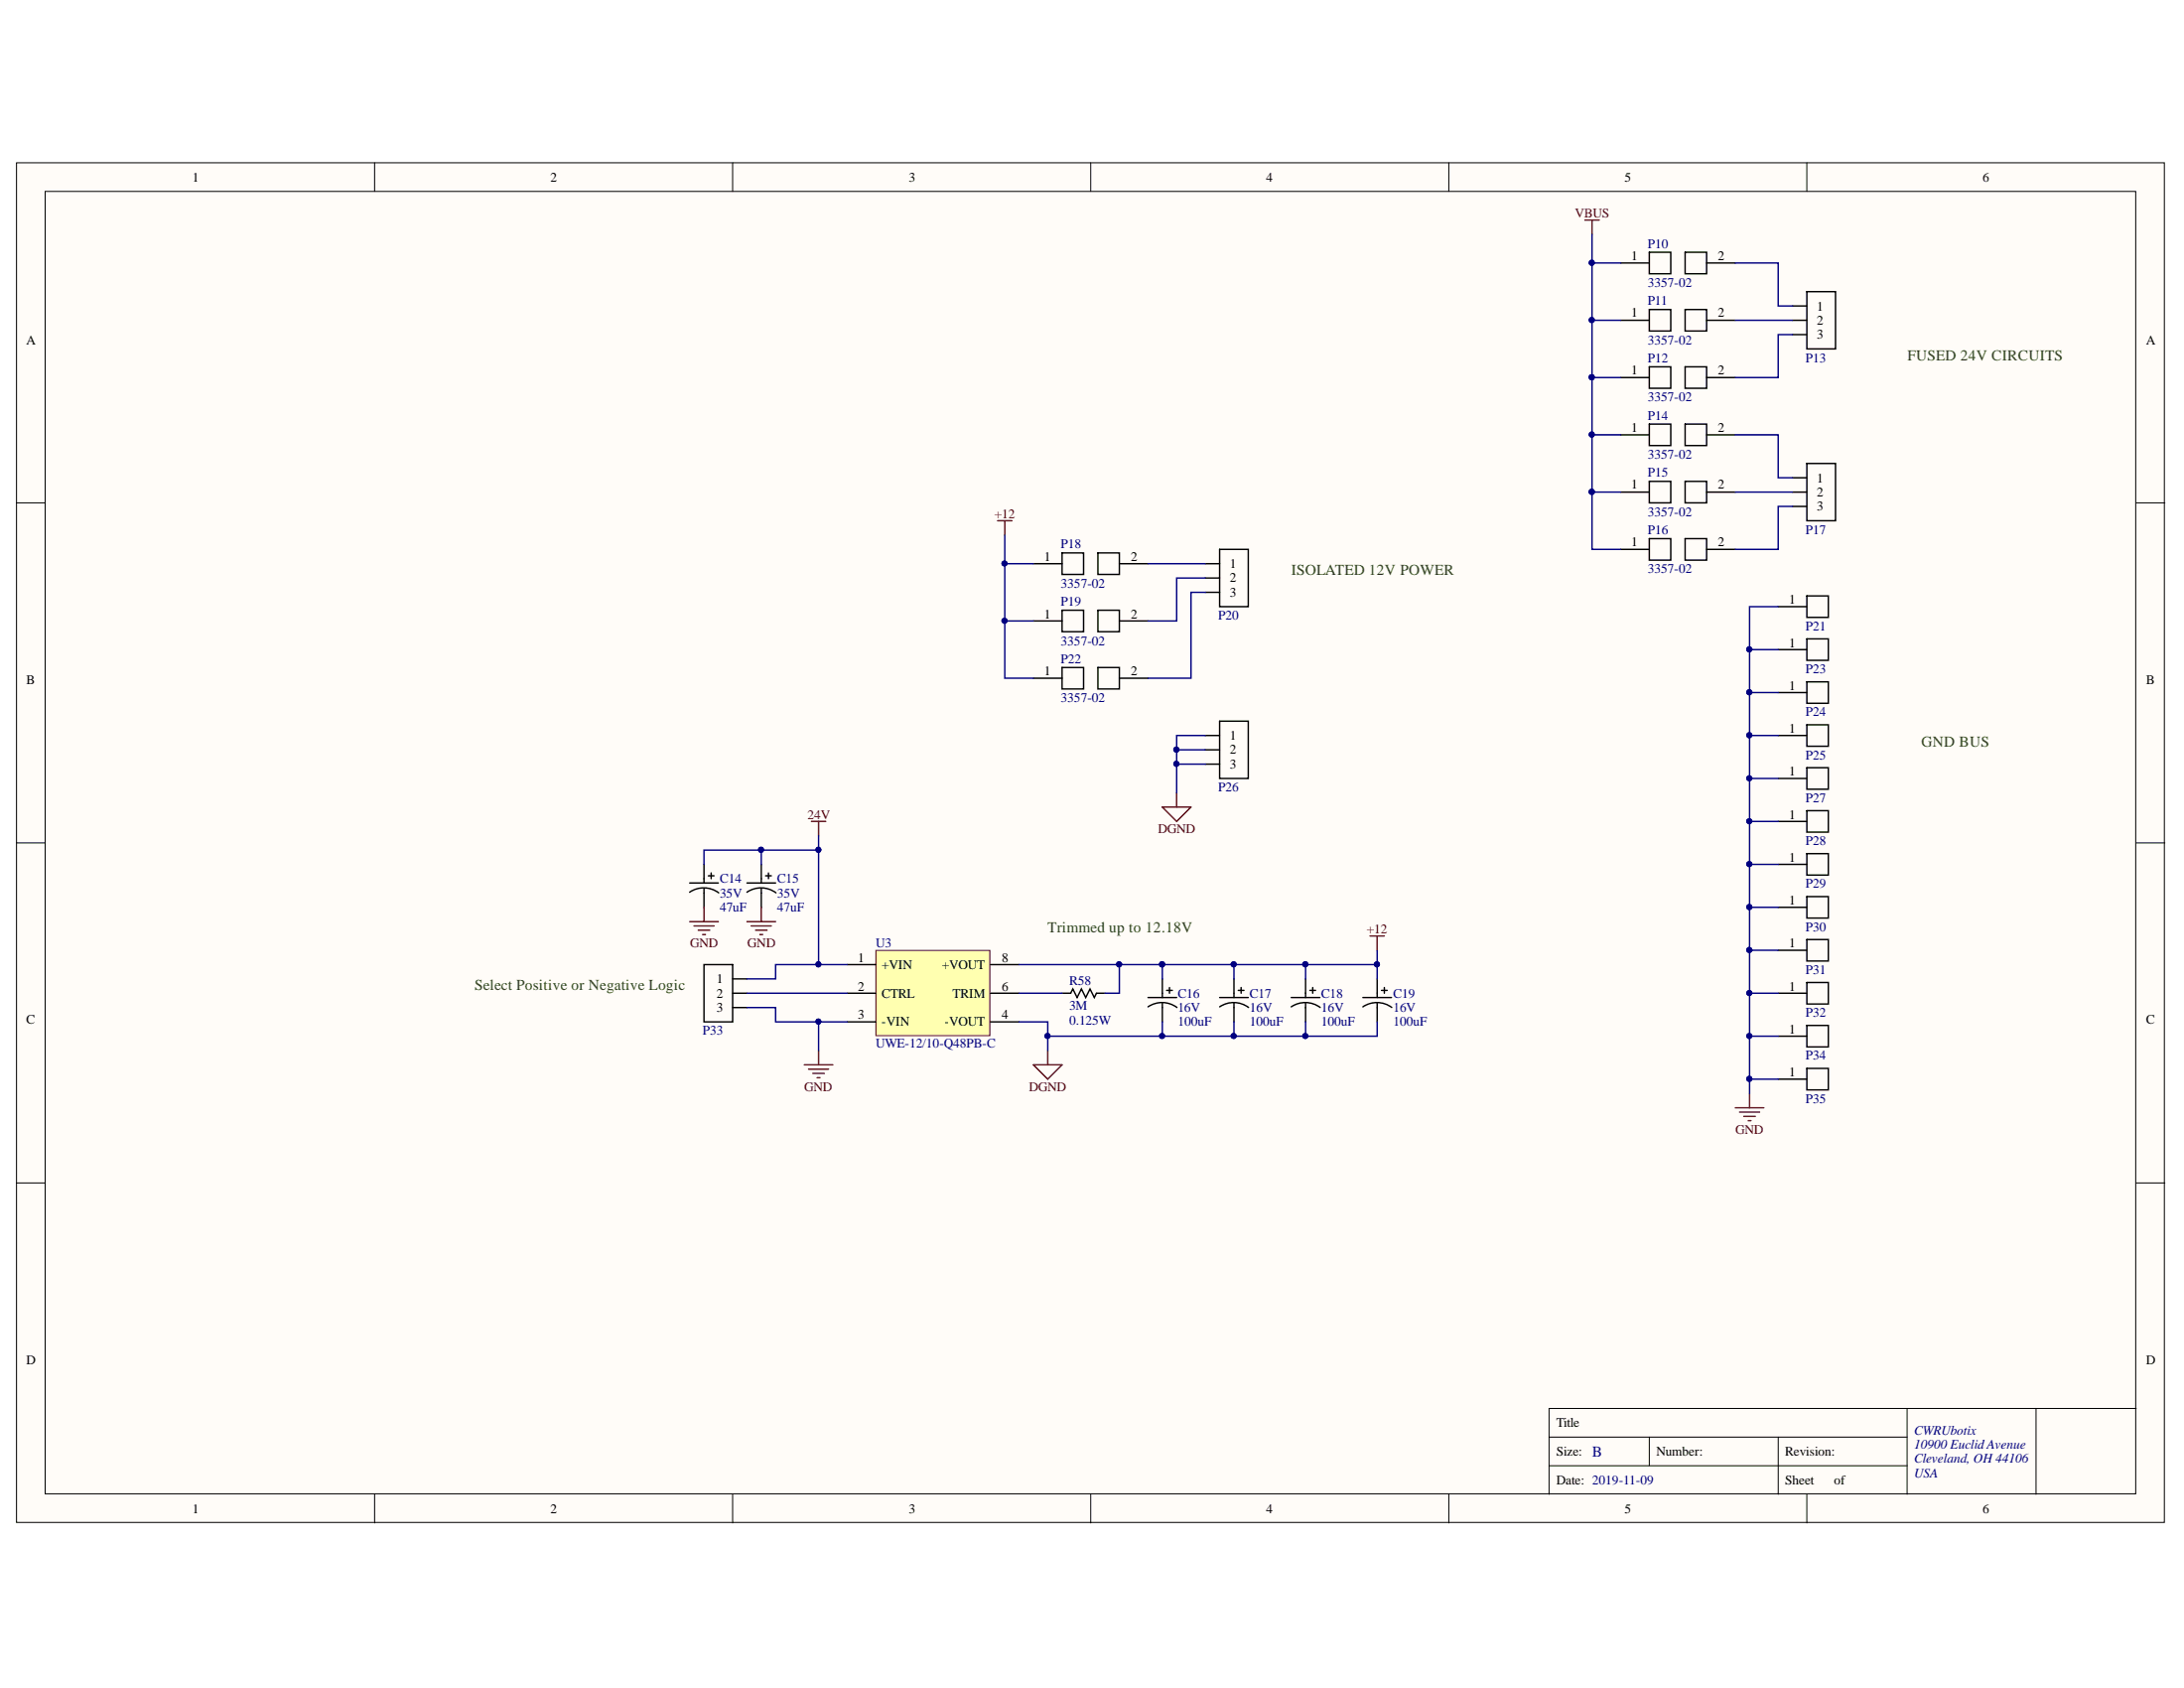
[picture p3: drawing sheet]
<svg xmlns="http://www.w3.org/2000/svg" width="279mm" height="216mm" viewBox="0 0 279 216" stroke-linecap="round" stroke-linejoin="round" font-family="sans-serif">
<g fill="#fffcf8" stroke="#000" stroke-width=".13">
<path d="M2.1 20.8h274.8v173.9h-274.8z"/>
<path d="M5.8 24.5h267.4v166.6h-267.4z"/>
</g>
<g fill="none" stroke="#000" stroke-width=".13">
<path d="M47.9 20.8v3.7M93.7 20.8v3.7M139.5 20.8v3.7M185.3 20.8v3.7M231.2 20.8v3.7M2.1 64.3h3.7M273.3 64.3h3.7M2.1 107.8h3.7M273.3 107.8h3.7M2.1 151.3h3.7M273.3 151.3h3.7M47.9 191.1v3.7"/>
<path d="M93.7 191.1v3.7M139.5 191.1v3.7M185.3 191.1v3.7M198.2 183.8h45.8M198.2 187.5h45.8M211 183.8v3.7M227.5 183.8v7.3M231.2 191.1v3.7M244 180.1v11M260.5 180.1h-62.3v11M273.3 180.1h-12.8v11"/>
</g>
<g fill="none" stroke="#800000" stroke-width=".18">
<path d="M202.8 28.1h1.8M203.7 28.1v1.9M127.6 66.6h1.9M128.5 66.6v1.8M103.8 105.1h1.8M104.7 105.1v1.8M148.7 103.2h3.7l-1.9 1.9zM150.5 101.4v1.8M175.3 119.7h1.8M176.2 119.7v1.8M102.9 136.2h3.7M103.4 136.7h2.6"/>
<path d="M104 137.3h1.5M104.5 137.8h.4M104.7 134.4v1.8M132.2 136.2h3.7l-1.9 1.8zM134 134.4v1.8"/>
</g>
<g fill="none" stroke="#000" stroke-width=".18">
<path d="M229.3 39.1h1.9M231.2 37.3h3.6v7.3h-3.6zM229.3 41h1.9M229.3 42.8h1.9M231.2 59.3h3.6v7.3h-3.6zM154.2 72.1h1.8M154.2 73.9h1.8M154.2 75.8h1.8M156 70.3h3.7v7.3h-3.7zM229.3 61.1h1.9M229.3 62.9h1.9M229.3 64.8h1.9"/>
<path d="M154.2 94.1h1.8M154.2 95.9h1.8M154.2 97.7h1.8M156 92.2h3.7v7.4h-3.7zM146.9 127.6h3.6M146.9 128.8a3.2 3.2 0 0 1 3.7 .1M148.7 125.2v2.4M148.7 128.3v2.4M149.2 126.7h.8M149.6 126.3v.7M156 127.6h3.7M156 128.8a3.2 3.2 0 0 1 3.7 .1"/>
<path d="M157.9 125.2v2.4M157.9 128.3v2.4M158.4 126.7h.7M158.8 126.3v.7M165.2 127.6h3.7M165.2 128.8a3.2 3.2 0 0 1 3.7 .1M167 125.2v2.4M167 128.3v2.4M167.6 126.7h.7M167.9 126.3v.7M174.4 127.6h3.6M174.4 128.8a3.2 3.2 0 0 1 3.7 .1"/>
<path d="M176.2 125.2v2.4M176.2 128.3v2.4M176.7 126.7h.8M177.1 126.3v.7"/>
</g>
<path d="M112.1 121.6h14.5v10.9h-14.5z" fill="#ffffb0" stroke="#800000" stroke-width=".13"/>
<g fill="none" stroke="#000" stroke-width=".18">
<path d="M207.3 33.6h3.7M211 32.3h2.7v2.7h-2.7zM211 39.6h2.7v2.7h-2.7zM215.6 32.3h2.7v2.7h-2.7zM215.6 39.6h2.7v2.7h-2.7zM218.3 33.6h3.7M207.3 41h3.7M207.3 48.3h3.7M207.3 55.6h3.7M211 46.9h2.7v2.8h-2.7zM211 54.2h2.7v2.8h-2.7zM215.6 46.9h2.7v2.8h-2.7z"/>
<path d="M215.6 54.2h2.7v2.8h-2.7zM218.3 41h3.7M218.3 48.3h3.7M218.3 55.6h3.7M132.2 72.1h3.7M132.2 79.4h3.7M135.9 70.7h2.7v2.8h-2.7zM135.9 78.1h2.7v2.7h-2.7zM140.5 70.7h2.7v2.8h-2.7zM140.5 78.1h2.7v2.7h-2.7zM143.2 72.1h3.7M143.2 79.4h3.7"/>
<path d="M207.3 62.9h3.7M207.3 70.3h3.7M211 61.6h2.7v2.7h-2.7zM211 68.9h2.7v2.7h-2.7zM215.6 61.6h2.7v2.7h-2.7zM215.6 68.9h2.7v2.7h-2.7zM218.3 62.9h3.7M218.3 70.3h3.7M227.5 77.6h3.7M231.2 76.2h2.7v2.8h-2.7zM132.2 86.7h3.7M135.9 85.4h2.7v2.7h-2.7z"/>
<path d="M140.5 85.4h2.7v2.7h-2.7zM143.2 86.7h3.7M227.5 83.1h3.7M227.5 88.6h3.7M227.5 94.1h3.7M227.5 99.6h3.7M231.2 81.7h2.7v2.8h-2.7zM231.2 87.2h2.7v2.8h-2.7zM231.2 92.7h2.7v2.7h-2.7zM231.2 98.2h2.7v2.7h-2.7zM88.2 114.1a3.2 3.2 0 0 1 3.7 .1M88.2 112.9h3.7"/>
<path d="M90.1 110.6v2.3M90.1 113.7v2.4M90.6 112h.7M91 111.7v.7M95.6 114.1a3.2 3.2 0 0 1 3.7 .1M95.6 112.9h3.6M97.4 110.6v2.3M97.4 113.7v2.4M97.9 112h.8M98.3 111.7v.7M227.5 105.1h3.7M227.5 110.6h3.7"/>
<path d="M227.5 116.1h3.7M231.2 103.7h2.7v2.7h-2.7zM231.2 109.2h2.7v2.7h-2.7zM231.2 114.7h2.7v2.7h-2.7zM90.1 123.4h3.6v7.3h-3.6zM93.7 127h1.9M93.7 125.2h1.9M93.7 128.9h1.9M108.4 123.4h3.7M108.4 127h3.7M108.4 130.7h3.7M126.7 123.4h3.7"/>
<path d="M126.7 127h3.7M126.7 130.7h3.7M135.9 127h1.1l.2-.5 .6 1.1 .5-1.1 .6 1.1 .5-1.1 .6 1.1 .3-.6h1.1M227.5 127h3.7M227.5 121.5h3.7M227.5 132.5h3.7M227.5 138h3.7M231.2 120.2h2.7v2.7h-2.7zM231.2 125.7h2.7v2.7h-2.7zM231.2 131.2h2.7v2.7h-2.7zM231.2 136.7h2.7v2.7h-2.7z"/>
</g>
<g fill="none" stroke="#800000" stroke-width=".18">
<path d="M88.2 117.9h3.7M88.8 118.4h2.5M89.3 119h1.5M89.9 119.5h.3M90.1 116.1v1.8M95.6 117.9h3.6M96.1 118.4h2.6M96.7 119h1.4M97.2 119.5h.4M97.4 116.1v1.8M223.8 139.9v1.8M222 141.7h3.7"/>
<path d="M222.5 142.2h2.6M223.1 142.8h1.5M223.6 143.3h.4"/>
</g>
<g fill="none" stroke="#000080" stroke-width=".18">
<path d="M203.7 33.6v7.4h3.6M203.7 30v3.6h3.6M222 33.6h5.5v5.5h1.8M203.7 48.3v7.3h3.6M203.7 48.3h3.6M203.7 41v7.3M203.7 55.6v7.3M222 55.6h5.5v5.5h1.8M222 41h7.3M229.3 42.8h-1.8v5.5h-5.5M128.5 68.4v3.7h3.7M128.5 72.1v7.3h3.7"/>
<path d="M128.5 79.4v7.3h3.7M146.9 72.1h7.3M154.2 73.9h-3.7v5.5h-3.6M154.2 75.8h-1.8v10.9h-5.5M203.7 62.9v7.4h3.6M203.7 62.9h3.6M222 62.9h7.3M227.5 77.6h-3.7v5.5M229.3 64.8h-1.8v5.5h-5.5M150.5 95.9h3.7M150.5 97.7h3.7M154.2 94.1h-3.7v7.3"/>
<path d="M227.5 99.6h-3.7v5.5M227.5 94.1h-3.7v5.5M227.5 88.6h-3.7v5.5M227.5 83.1h-3.7v5.5M97.4 108.7v1.9M104.7 106.9v16.5h3.7M104.7 108.7h-14.6v1.9M227.5 116.1h-3.7v5.4M227.5 110.6h-3.7v5.5M227.5 105.1h-3.7v5.5M95.6 128.9h3.6v1.8h5.5M95.6 127h12.8"/>
<path d="M104.7 123.4h-5.5v1.8h-3.6M108.4 130.7h-3.7v3.7M130.4 130.7h3.6v3.7M130.4 123.4h18.3M130.4 127h5.5M143.2 123.4v3.6h-1.8M148.7 130.7v1.8h-14.7M148.7 123.4h27.5v1.8M148.7 123.4v1.8M157.9 130.7v1.8h-9.2M157.9 123.4v1.8M167 130.7v1.8h-9.1"/>
<path d="M167 123.4v1.8M176.2 130.7v1.8h-9.2M176.2 121.5v1.9M223.8 132.5h3.7M223.8 138h3.7M227.5 121.5h-3.7v5.5M227.5 127h-3.7v12.9"/>
</g>
<g fill="#000080" stroke="#000080" stroke-width=".13">
<circle cx="150.5" cy="95.9" r=".33"/>
<circle cx="150.5" cy="97.7" r=".33"/>
<circle cx="104.7" cy="130.7" r=".33"/>
<circle cx="134" cy="132.5" r=".33"/>
<circle cx="148.7" cy="132.5" r=".33"/>
<circle cx="148.7" cy="123.3" r=".33"/>
<circle cx="157.8" cy="132.5" r=".33"/>
<circle cx="167" cy="132.5" r=".33"/>
<circle cx="143.2" cy="123.3" r=".33"/>
<circle cx="157.8" cy="123.3" r=".33"/>
<circle cx="167" cy="123.3" r=".33"/>
<circle cx="176.1" cy="123.3" r=".33"/>
<circle cx="203.6" cy="40.9" r=".33"/>
<circle cx="203.6" cy="33.6" r=".33"/>
<circle cx="203.6" cy="55.6" r=".33"/>
<circle cx="203.6" cy="48.3" r=".33"/>
<circle cx="203.6" cy="62.9" r=".33"/>
<circle cx="128.5" cy="72.1" r=".33"/>
<circle cx="128.5" cy="79.4" r=".33"/>
<circle cx="104.7" cy="123.3" r=".33"/>
<circle cx="104.7" cy="108.7" r=".33"/>
<circle cx="97.4" cy="108.7" r=".33"/>
<circle cx="223.8" cy="121.5" r=".33"/>
<circle cx="223.8" cy="127" r=".33"/>
<circle cx="223.8" cy="116" r=".33"/>
<circle cx="223.8" cy="110.5" r=".33"/>
<circle cx="223.8" cy="105" r=".33"/>
<circle cx="223.8" cy="99.5" r=".33"/>
<circle cx="223.8" cy="94" r=".33"/>
<circle cx="223.8" cy="88.5" r=".33"/>
<circle cx="223.8" cy="83" r=".33"/>
<circle cx="223.8" cy="132.5" r=".33"/>
<circle cx="223.8" cy="138" r=".33"/>
</g>
<g font-size="1.9" fill="#274e13">
<text x="244" y="46.1">FUSED 24V CIRCUITS</text>
<text x="165.2" y="73.5">ISOLATED 12V POWER</text>
<text x="245.8" y="95.5">GND BUS</text>
<text x="134" y="119.2">Trimmed up to 12.18V</text>
<text x="60.7" y="126.6">Select Positive or Negative Logic</text>
</g>
<text font-size="1.9" fill="#000080" x="203.7" y="186.3">B</text>
<g font-size="1.7">
<text x="24.6" y="23.2">1</text>
<text x="70.4" y="23.2">2</text>
<text x="116.3" y="23.2">3</text>
<text x="162" y="23.2">4</text>
<text x="207.8" y="23.2">5</text>
<text x="253.7" y="23.2">6</text>
<text x="208.7" y="33.3">1</text>
<text x="219.8" y="33.3">2</text>
<text x="208.7" y="40.6">1</text>
<text x="219.8" y="40.6">2</text>
<text x="232.4" y="39.7">1</text>
<text x="232.4" y="41.5">2</text>
<text x="3.4" y="44">A</text>
<text x="208.7" y="47.9">1</text>
<text x="219.8" y="47.9">2</text>
<text x="232.4" y="43.4">3</text>
<text x="274.5" y="44">A</text>
<text x="208.7" y="55.3">1</text>
<text x="219.8" y="55.3">2</text>
<text x="208.7" y="62.5">1</text>
<text x="219.8" y="62.5">2</text>
<text x="232.4" y="61.7">1</text>
<text x="232.4" y="63.5">2</text>
<text x="232.4" y="65.3">3</text>
<text x="133.6" y="71.8">1</text>
<text x="144.7" y="71.8">2</text>
<text x="208.7" y="69.9">1</text>
<text x="219.8" y="69.9">2</text>
<text x="157.4" y="72.7">1</text>
<text x="157.4" y="74.5">2</text>
<text x="157.4" y="76.3">3</text>
<text x="228.9" y="77.2">1</text>
<text x="133.6" y="79.1">1</text>
<text x="144.7" y="79.1">2</text>
<text x="228.9" y="82.7">1</text>
<text x="3.4" y="87.6">B</text>
<text x="133.6" y="86.4">1</text>
<text x="144.7" y="86.4">2</text>
<text x="228.9" y="88.2">1</text>
<text x="274.5" y="87.6">B</text>
<text x="157.4" y="94.7">1</text>
<text x="228.9" y="93.7">1</text>
<text x="157.4" y="96.4">2</text>
<text x="157.4" y="98.3">3</text>
<text x="228.9" y="99.2">1</text>
<text x="228.9" y="104.7">1</text>
<text x="228.9" y="110.2">1</text>
<text x="228.9" y="115.7">1</text>
<text x="91.7" y="125.8">1</text>
<text x="109.7" y="123.1">1</text>
<text x="112.8" y="123.9">+VIN</text>
<text x="120.5" y="123.9">+VOUT</text>
<text x="128.2" y="123.1">8</text>
<text x="228.9" y="121.2">1</text>
<text x="3.4" y="131">C</text>
<text x="91.7" y="127.6">2</text>
<text x="91.7" y="129.4">3</text>
<text x="109.7" y="126.7">2</text>
<text x="109.7" y="130.3">3</text>
<text x="112.8" y="127.6">CTRL</text>
<text x="112.8" y="131.2">-VIN</text>
<text x="120.8" y="131.2">-VOUT</text>
<text x="121.8" y="127.6">TRIM</text>
<text x="128.2" y="130.3">4</text>
<text x="128.2" y="126.7">6</text>
<text x="228.9" y="126.7">1</text>
<text x="274.5" y="131">C</text>
<text x="228.9" y="132.2">1</text>
<text x="228.9" y="137.7">1</text>
<text x="3.4" y="174.5">D</text>
<text x="274.5" y="174.5">D</text>
<text x="199.1" y="182.5">Title</text>
<text x="199.1" y="186.2">Size:</text>
<text x="199.1" y="189.9">Date: 2019-11-09</text>
<text x="211.9" y="186.2">Number:</text>
<text x="228.4" y="186.2">Revision:</text>
<text x="228.4" y="189.9">Sheet</text>
<text x="234.6" y="189.9">of</text>
<text x="24.6" y="193.5">1</text>
<text x="70.4" y="193.5">2</text>
<text x="116.3" y="193.5">3</text>
<text x="162" y="193.5">4</text>
<text x="207.8" y="193.5">5</text>
<text x="253.7" y="193.5">6</text>
</g>
<g font-size="1.7" fill="#800000">
<text x="201.5" y="27.8">VBUS</text>
<text x="127.3" y="66.3">+12</text>
<text x="103.3" y="104.7">24V</text>
<text x="148.1" y="106.6">DGND</text>
<text x="174.9" y="119.3">+12</text>
<text x="88.3" y="121.2">GND</text>
<text x="95.6" y="121.2">GND</text>
<text x="102.9" y="139.5">GND</text>
<text x="131.6" y="139.5">DGND</text>
<text x="222" y="145">GND</text>
</g>
<g font-size="1.7" fill="#000080">
<text x="210.8" y="31.7">P10</text>
<text x="210.8" y="36.7">3357-02</text>
<text x="210.8" y="39.1">P11</text>
<text x="210.8" y="44">3357-02</text>
<text x="210.8" y="46.4">P12</text>
<text x="231" y="46.3">P13</text>
<text x="210.8" y="51.3">3357-02</text>
<text x="210.8" y="53.7">P14</text>
<text x="210.8" y="58.7">3357-02</text>
<text x="210.8" y="61">P15</text>
<text x="135.7" y="70.1">P18</text>
<text x="210.8" y="66">3357-02</text>
<text x="210.8" y="68.4">P16</text>
<text x="231" y="68.3">P17</text>
<text x="135.7" y="75.1">3357-02</text>
<text x="135.7" y="77.5">P19</text>
<text x="210.8" y="73.3">3357-02</text>
<text x="135.7" y="82.5">3357-02</text>
<text x="155.8" y="79.3">P20</text>
<text x="231" y="80.6">P21</text>
<text x="135.7" y="89.8">3357-02</text>
<text x="135.7" y="84.9">P22</text>
<text x="231" y="86.1">P23</text>
<text x="231" y="91.6">P24</text>
<text x="155.8" y="101.2">P26</text>
<text x="231" y="97.1">P25</text>
<text x="231" y="102.6">P27</text>
<text x="92.1" y="112.9">C14</text>
<text x="99.4" y="112.9">C15</text>
<text x="231" y="108.1">P28</text>
<text x="231" y="113.6">P29</text>
<text x="92.1" y="114.8">35V</text>
<text x="92.1" y="116.6">47uF</text>
<text x="99.4" y="114.8">35V</text>
<text x="99.4" y="116.6">47uF</text>
<text x="231" y="119.1">P30</text>
<text x="112" y="121.2">U3</text>
<text x="136.8" y="125.9">R58</text>
<text x="231" y="124.6">P31</text>
<text x="136.8" y="129.2">3M</text>
<text x="136.8" y="131.1">0.125W</text>
<text x="150.7" y="129.4">16V</text>
<text x="150.7" y="131.2">100uF</text>
<text x="150.7" y="127.6">C16</text>
<text x="159.9" y="129.4">16V</text>
<text x="159.9" y="131.2">100uF</text>
<text x="159.9" y="127.6">C17</text>
<text x="169" y="129.4">16V</text>
<text x="169" y="131.2">100uF</text>
<text x="169" y="127.6">C18</text>
<text x="178.2" y="129.4">16V</text>
<text x="178.2" y="131.2">100uF</text>
<text x="178.2" y="127.6">C19</text>
<text x="231" y="130.1">P32</text>
<text x="89.9" y="132.3">P33</text>
<text x="112" y="134">UWE-12/10-Q48PB-C</text>
<text x="231" y="135.6">P34</text>
<text x="231" y="141.1">P35</text>
<text x="244.9" y="183.5">CWRUbotix</text>
<text x="244.9" y="185.2">10900 Euclid Avenue</text>
<text x="244.9" y="187.1">Cleveland, OH 44106</text>
<text x="244.9" y="189">USA</text>
</g>
</svg>
